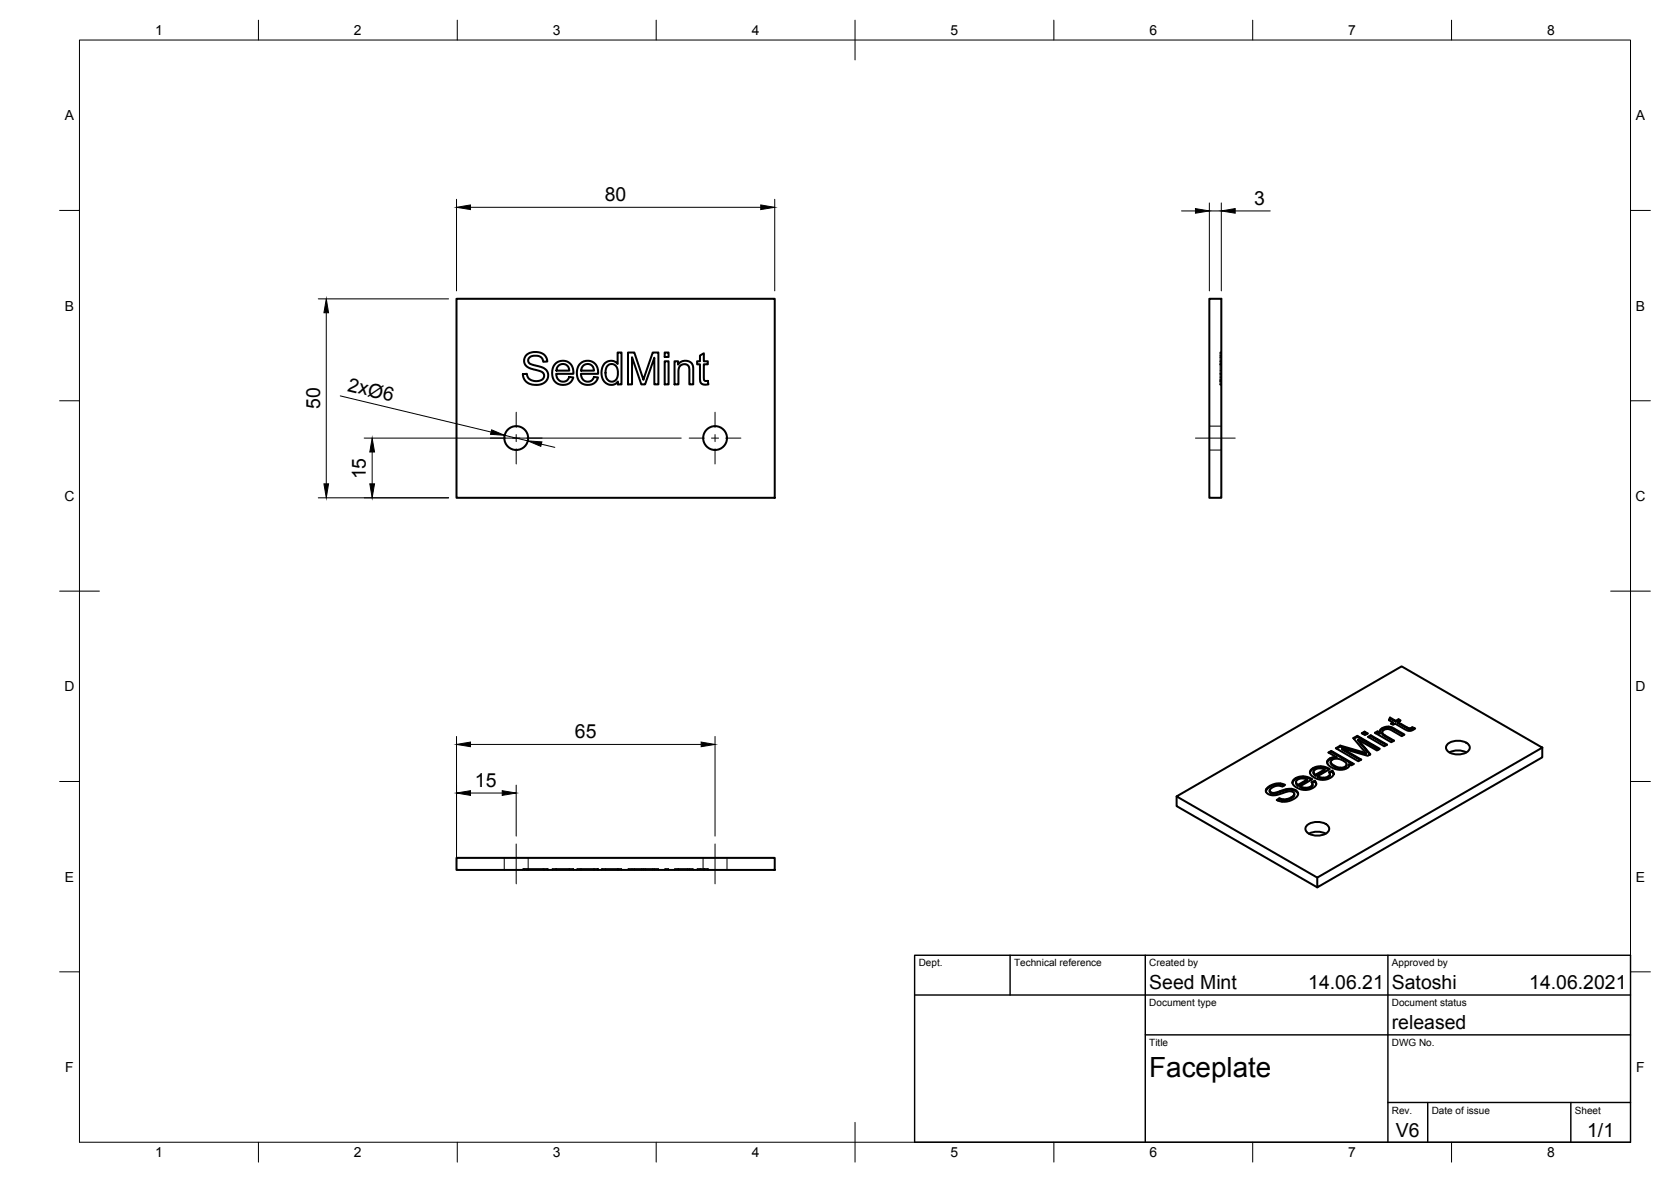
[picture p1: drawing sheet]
<svg xmlns="http://www.w3.org/2000/svg" width="420mm" height="297mm" viewBox="0 0 420 297" stroke-linecap="round" stroke-linejoin="round" font-family="sans-serif">
<!-- layer: Sichtbar -->
<g fill="none" stroke="#000" stroke-width=".51">
<path d="M114.8 75.1h80v50h-80zM304.1 75.1h3v50h-3zM132.4 89.2l.9-.5 1.7-.2 1.3 .3 .9 .8 .4 1.3h-1l-.2-.7-.4-.4-1-.4-1.5 .2-.5 .4-.2 .5 .2 .7 .3 .2 3.1 .9 1.1 .8 .3 .8v.8l-.4 .9-.6 .7-1.5 .4h-1.4l-1.3-.5-.8-.9-.3-1.3 1-.1 .2 .8 .4 .5 1.3 .6 1.7-.3 .5-.4 .2-.5-.1-.7-.5-.5-3-.9-1-.7-.4-.7v-.7zM139.5 91.6l.8-.7 1-.2 1.3 .2 .8 .5 .6 1 .2 1.5h-4.4l.5 1.4 1 .6h.7l.5-.3 .6-.9 1 .2-.6 1.1-.9 .6-1.3 .1-1-.2-.8-.7-.4-.7-.3-1.2 .2-1.2zM140.4 92l.8-.5 1 .1 .7 .5 .3 1h-3.3zM145.8 91.5l.9-.7 1.3-.1 1 .2 .8 .8 .5 .9 .1 1.3h-4.3l.3 1.3 1.1 .7 1.2-.2 .7-1 1 .2-.4 .7-.7 .8-1 .3h-1.2l-.9-.4-.7-.7-.4-1v-1.2l.2-1.2zM146.6 91.9l.8-.4 1 .1 .6 .5 .4 1h-3.3zM152 91.4l.8-.6 1.1-.1 .7 .2 .7 .6v-2.9h1v8h-.9v-.7l-.9 .7-1.2 .1-1.4-.8-.5-1.1-.2-1.3 .3-1.3zM152.7 92l.5-.4 .9-.1 .8 .5 .3 .7 .2 .7-.2 1.4-.4 .7-.5 .3h-1.1l-.7-.8-.2-1.8zM157.9 88.6h1.6l2.3 6.8 2.3-6.8h1.4v8h-1v-6.7l-2.3 6.7h-1l-2.3-6.8v6.8h-1zM167.1 90.8h1v5.8h-1zM167.1 88.6h1v1.1h-1z"/>
<path d="M169.6 90.8h.9v.8l.7-.6 .9-.3h.9l.8 .5 .5 1.2v4.2h-1v-4.3l-.3-.5-.8-.3-.7 .1-.7 .6-.2 1v3.4h-1zM176 89.4l1-.6v2h1v.8h-1v3.6l.2 .5h.8l.1 .9h-1.3l-.7-.6-.1-4.4h-.7v-.8h.7zM319.3 198.7v.3l.2 .3 .9 .2 3-.9 1.4-.1 1.1 .4 .5 .7M322.9 197.4l-1.1-.3-1.5 .2-1.4 .7-.6 .8M325.4 199.5l-.1 .7-.9 .6-1 .3h-1l-.7-.2v-.3l.9 .3 1.4-.2 1-.5 .4-.4v-.5l-.5-.4-.8-.1-3.1 1h-1.3l-.7-.2-.6-.4-.1-.6 .2-.4 .8-.7 .9-.4 .9-.2h1.1l.9 .3-.6 .5-.9-.3-1.3 .3-.9 .6-.1 .6 .5 .3h.7l2.8-.9 1.4-.1 1 .3 .7 .8-.1 .5-.4 .5-1.8 1-1.6 .2-1.5-.5 .7-.4M325.9 196.5l.5 .7M325.9 196.5l.1 .6 .4 .4M328.7 195.9l-2.3 1.3v.3l2.3-1.3v-.3l-.7-.2h-1l-.8 .3-.3 .5M329.8 195.9l-1.3-.5h-1.8l-1.1 .5-.6 .9M330.3 194l.5 .7M330.3 194l.1 .6 .4 .4M330.6 196.2l-.8 .4 .2 .6-.5 .5-1.2 .3-1.4-.4v.2l1.1 .4h.9l1-.6 .1-.5"/>
<path d="M330.6 196.5l-.7 .3M330.9 197.1l-.3-.9 .4 .7-.2 .5-.7 .6-1 .4-1.3 .1-1.6-.5-1-.8-.2-.9 .8-.8 1.4-.4 1.4 .1 1.4 .6-3.1 1.8M333.1 193.4l-2.3 1.3v.3l2.3-1.4v-.2l-.8-.3h-.9l-.8 .3-.3 .6M334.2 193.4l-1.5-.5h-1.3l-1.5 .5-.5 .8M334.6 191.5l.1 .5 .2 .3 1.6 .8 1.6-.1 .4-.4 .1-.5M334.7 188.7l-.7 .4 2.1 1.2v.2l-1.5 .2-.7 .5-.2 .5M334.7 188.9l-.5 .3M334.8 191.1l.9-.4 1.3 .1 1.3 .8 .3 .7-.4 .4-.6 .2-1.2-.1-1.6-.9-.2-.4zM335 193.7l-.8 .3 .2 .7-.7 .5-1.1 .2-1.3-.3v.2l.8 .3h1.2l.9-.4 .2-.7M335 193.9l-.7 .3M335.3 194.5l-.3-.8 .3 .5-.1 .7-.8 .6-1.1 .4h-1.4l-1.5-.5-.9-.8-.1-.9 .9-.7 1.3-.4h1.2l1.6 .7-3.1 1.8M336.1 190.3l-1.3 .1-1 .7v.8l.6 .7 1.5 .7 1.5 .1 1.5-.5 .4-.4-.1-.4 .1 .3"/>
<path d="M337 187.4l-1.1 .6 5.6 3.3 .8-.4-4.8-2.8v.2l4.6 2.7M337 187.6l-.9 .6M337.5 188.1l6.4 1.8 .7-.3-3.1-3.7v.2l2.9 3.5M339.2 192.1l.5 .2 .7-.3-5.7-3.3v.2l5.5 3.2M341.3 184.9l-1 .6 3.2 3.7v.3l-6.5-1.9v-.2l6.5 1.9M341.3 185.2l-.9 .5M341.5 185.9l4.7 2.7 .7-.4-5.6-3.3v.3l5.4 3.1M343.1 183.9l-.7 .4 .8 .4 .7-.4-.8-.4v.2l.6 .4M343.1 184.1l-.5 .3M344.7 184.8l-.7 .4 4.1 2.3 .7-.4-4.1-2.3v.2l3.9 2.2M344.7 185l-.5 .3M346.4 183.8l-.7 .4 4.1 2.3 .7-.4-2.4-1.4-.6-.7"/>
<path d="M346.4 184.1l-.5 .2M346.9 184l.7-.8 .9-.3h.9l1 .3 2.5 1.5M347.5 184.1l.3 .7 2.5 1.5M347.5 184l.5-.6 1.1-.2 3.4 1.8 .6-.4-3-1.8-1-.2-1 .1-.9 .5-.3 .4v.8l-.5-.3v-.3l.5 .3M349.5 180.3l-.3 .7 1 .6v.2l-.3 .2M349.5 180.6l-.2 .4M350.2 181.6l-.5 .2 .6 .3 .5-.3 3.2 1.8h1l.8-.5-.7-.3v.2l.5 .2M350.9 181.2l-1.4-.9v.3l1.4 .8M351.6 180.7l-.7 .5v.2l.7-.4M352 181.2l-.4-.2v-.3l.6 .3-.7 .5M354.3 183l-2.8-1.5v.2l2.8 1.6M354.5 183.1l-.2-.1v.3h.2"/>
<path d="M355.1 182.8l-.6 .3v.2l.6-.3M364 187a4.1 4.1 0 0 1 5.5 .4 1.8 1.8 0 0 1-2 2.1l-1.3 .1a2.53 2.53 0 0 1-2.6-1.7zM364.5 189.1l1.1-.4 1.3-.1 1.8 .5M387.8 187.9v2.4l-56.6 32.7v-2.5M114.8 215.6h80v3h-80zM295.8 200.1l56.6-32.6 35.4 20.4-56.6 32.6zM295.8 200.1v2.5l35.4 20.4M321.7 200.8l-.5 .4M328.6 207.4a4.1 4.1 0 0 1 5.5 .4 1.8 1.8 0 0 1-1.9 2.1l-1.3 .1a2.53 2.53 0 0 1-2.7-1.7zM329.1 209.5l1.2-.4 1.3-.1 1.7 .5"/>
<circle cx="129.8" cy="110.1" r="3"/>
<circle cx="179.8" cy="110.1" r="3"/>
</g>
<!-- layer: Verdeckt -->
<g fill="none" stroke="#000" stroke-width=".25">
<path d="M306.8 95.5v1.2h.3h-.3M306.8 93.9l.3 .1M306.8 94v1.5M306.8 91.5h.3M306.8 93.1h.3M306.8 95.9h.3M306.8 93.9h.3M306.8 90.7h.3M306.8 94.9h.3M306.8 94.7h.3M306.8 88.6h.3M306.8 96.6h.3"/>
<path d="M306.8 89.8h.3M306.8 89.9h.3M306.8 95.4h.3M306.8 90.8h.3M306.8 91.7h.3M306.8 91.6h.3M306.8 89.7h.3M306.8 95.7h.3M306.8 95.5h.3M306.8 88.8h.3M306.8 89.4h.3M306.8 96.7h.3"/>
<path d="M306.8 90.9h.3M306.8 95.8h.3M307.1 88.5h-.3v5.4M304.1 113.1h3M304.1 107.1h3M126.8 215.6v3M131.8 218.6v-.3h5.8v.3M131.8 218.3h-.3v.3M132.5 218.3v.3M132.8 215.6v3M136.6 218.3v.3M136.8 218.3v.3"/>
<path d="M137.6 218.3h.2v.3M138.8 218.6v-.3h5.4v.3M139.8 218.3v.3M139.9 218.3v.3M143.1 218.3v.3M144.1 218.3v.3M145.1 218.6v-.3h5.3v.3M146.1 218.3v.3M149.4 218.3v.3M152.3 218.3v.3M155.3 218.6v-.3h1v.3M155.3 218.3h-4.1v.3"/>
<path d="M155.4 218.3v.3M158.9 218.3v.3M159.5 218.3h-1.6v.3M161.2 218.3v.3M161.8 218.3h-2.3v.3M162.2 218.3h-.4v.3M162.2 218.3v.3M162.2 218.3h1.9M164.1 218.6v-.3h1.4v.3M164.5 218.3v.3M167.1 218.6v-.3h1v.3M170.5 218.6v-.3h3.8v.3"/>
<path d="M170.5 218.3h-.9v.3M170.6 218.3v.3M172.8 218.3v.3M173.3 218.3v.3M176 218.3h-.7v.3M176.8 215.6v3M177 218.6v-.3h1v.3M177 218.3h-1v.3M177 218.3v.3M177.2 218.3v.3M178 218.3h.1v.3M182.8 215.6v3"/>
</g>
<!-- layer: Border -->
<g fill="none" stroke="#000" stroke-width=".25">
<path d="M20 10.1h390v276.9h-390zM65 5.1v5M115 5.1v5M165 5.1v5M215 5.1v10M265 5.1v5M315 5.1v5M365 5.1v5M15 52.9h5M410 52.9h5M15 100.7h5M410 100.7h5"/>
<path d="M15 148.6h10M405 148.6h10M15 196.4h5M410 196.4h5M15 244.2h5M410 244.2h5M65 287v5M115 287v5M165 287v5M215 282.1v9.9M265 287v5M315 287v5"/>
<path d="M365 287v5"/>
</g>
<!-- layer: TitleBlock -->
<path d="M230 240.1h180v46.9h-180zM230 250h180M254 240.1v9.9M288 240.1v46.9M349 240.1v46.9M288 260.1h122M349 277.1h61M359 277.1v9.9M395 277.1v9.9" fill="none" stroke="#000" stroke-width=".36"/>
<!-- layer: Center Lines -->
<g fill="none" stroke="#000" stroke-width=".25">
<path d="M123.3 110.1h3.8M128.9 110.1h1.8M129.8 103.6v3.8M129.8 109.2v1.8M129.8 112.8v3.8M132.5 110.1h3.8M173.3 110.1h3.8M178.9 110.1h1.8M179.8 103.6v3.8M179.8 109.2v1.8M179.8 112.8v3.8M182.5 110.1h3.8"/>
<path d="M300.6 110.1h10M129.8 212.1v10M179.8 212.1v10"/>
</g>
<!-- layer: Dimensions -->
<g fill="none" stroke="#000" stroke-width=".25">
<path d="M114.8 50.1v23M118.3 52.1h73M194.8 50.1v23M297.1 53h3.5M304.1 51v22.1M304.1 53h3M307.1 51v22.1M310.6 53h8.8M80 75.1h32.8M82 78.6v43M85.6 99.5l37.9 9.1M91.6 110.1h79.7"/>
<path d="M93.6 113.6v8M126.9 109.4l5.8 1.4M136.1 111.6l3.4 .8M80 125.1h32.8M114.8 185.1v31.5M118.3 199.3h8M118.3 187.1h58M129.8 197.3v12.8M179.8 185.1v25"/>
</g>
<g fill="#000" stroke="#000" stroke-width=".25">
<path d="M114.8 52.1l3.5-.6v1.2zM191.3 51.5l3.5 .6-3.5 .6zM300.6 52.4l3.5 .6-3.5 .6zM307.1 53l3.5-.6v1.2zM82 75.1l.6 3.5h-1.2zM93.6 110.1l.6 3.5h-1.2zM123.6 108l3.3 1.4-3.6-.3zM132.7 110.8l3.5 .2-.2 1.2zM81.4 121.6h1.2l-.6 3.5zM93 121.6h1.2l-.6 3.5zM114.8 199.3l3.5-.6v1.2zM114.8 187.1l3.5-.6v1.1z"/>
<path d="M126.3 198.7l3.5 .6-3.5 .6zM176.3 186.5l3.5 .6-3.5 .5z"/>
</g>
<text font-size="7" x="289" y="270.6">Faceplate</text>
<g font-size="4.9">
<text x="152.1" y="50.5">80</text>
<text x="315.4" y="51.4">3</text>
<text x="87.2" y="98.2" transform="rotate(14 87.2 98.2)">2xØ6</text>
<text x="80.5" y="102.8" transform="rotate(-90 80.5 102.8)">50</text>
<text x="92" y="120.5" transform="rotate(-90 92 120.5)">15</text>
<text x="144.6" y="185.5">65</text>
<text x="119.4" y="197.7">15</text>
<text x="289" y="248.5">Seed Mint</text>
<text x="329" y="248.5">14.06.21</text>
<text x="350" y="248.5">Satoshi</text>
<text x="384.5" y="248.5">14.06.2021</text>
<text x="350" y="258.6">released</text>
<text x="351" y="285.7">V6</text>
<text x="399.1" y="285.7">1/1</text>
</g>
<g font-size="3.5">
<text x="39" y="8.8">1</text>
<text x="89" y="8.8">2</text>
<text x="139" y="8.8">3</text>
<text x="189" y="8.8">4</text>
<text x="239" y="8.8">5</text>
<text x="289" y="8.8">6</text>
<text x="339" y="8.8">7</text>
<text x="389" y="8.8">8</text>
<text x="16.3" y="30.2">A</text>
<text x="411.3" y="30.2">A</text>
<text x="16.3" y="78">B</text>
<text x="411.3" y="78">B</text>
<text x="16.2" y="125.9">C</text>
<text x="411.2" y="125.9">C</text>
<text x="16.2" y="173.7">D</text>
<text x="411.2" y="173.7">D</text>
<text x="16.3" y="221.6">E</text>
<text x="411.3" y="221.6">E</text>
<text x="16.4" y="269.4">F</text>
<text x="411.4" y="269.4">F</text>
<text x="39" y="290.8">1</text>
<text x="89" y="290.8">2</text>
<text x="139" y="290.8">3</text>
<text x="189" y="290.8">4</text>
<text x="239" y="290.8">5</text>
<text x="289" y="290.8">6</text>
<text x="339" y="290.8">7</text>
<text x="389" y="290.8">8</text>
</g>
<g font-size="2.5">
<text x="231" y="242.9">Dept.</text>
<text x="255" y="242.9">Technical reference</text>
<text x="289" y="242.9">Created by</text>
<text x="350" y="242.9">Approved by</text>
<text x="289" y="252.8">Document type</text>
<text x="350" y="252.8">Document status</text>
<text x="289" y="262.9">Title</text>
<text x="350" y="262.9">DWG No.</text>
<text x="350" y="279.9">Rev.</text>
<text x="360" y="279.9">Date of issue</text>
<text x="396" y="279.9">Sheet</text>
</g>
</svg>
